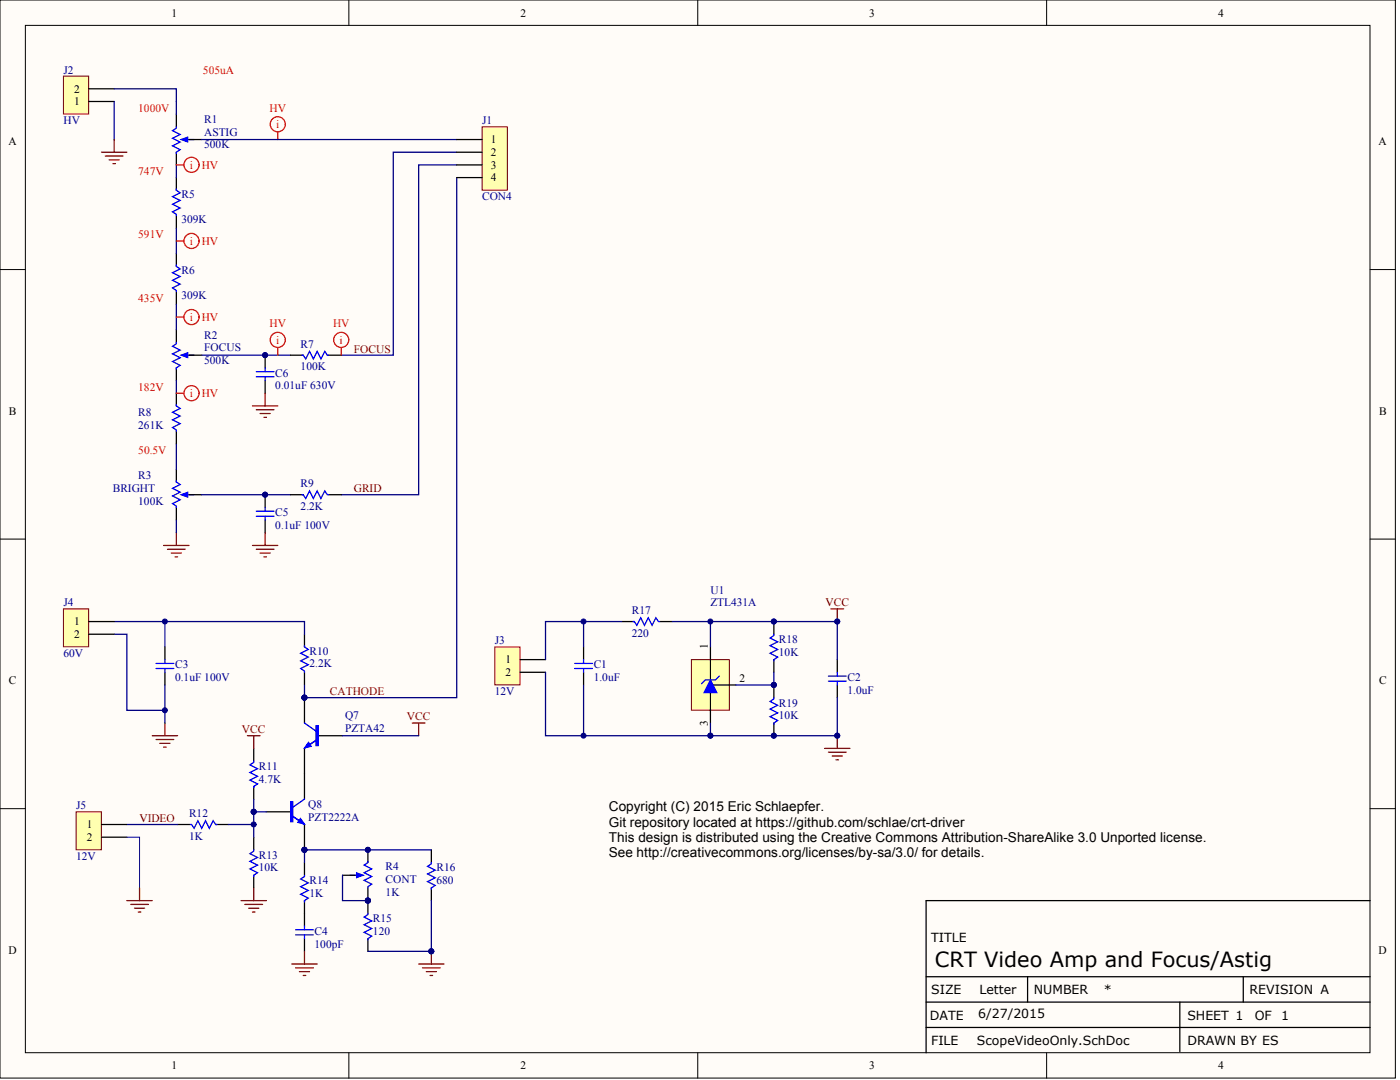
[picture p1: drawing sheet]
# Altium project ScopeVideoOnly.PrjPCB
1 sheet, 33 parts. Net scope: global (net labels, ports and power ports of the same name join across sheets).
Board file: ScopeVideoOnly.PcbDoc

## Sheet ScopeVideoOnly.SchDoc: CRT Video Amp and Focus/Astig
size Letter; Organization: ES; Revision: A; SheetNumber: 1; SheetTotal: 1

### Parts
C1  value 1.0uF  [G_0805[2012]]  (hidden comment: Cap)
C2  value 1.0uF  [G_0805[2012]]  (hidden comment: Cap)
C3  value 0.1uF 100V  [G_1206[3216]]  (hidden comment: Cap)
C4  value 100pF  [G_0805[2012]]  (hidden comment: Cap)
C5  value 0.1uF 100V  [G_1206[3216]]  (hidden comment: Cap)
C6  value 0.01uF 630V  [G_1206[3216]]  (hidden comment: Cap)
J1  CON4  [HDR5S156M2]
J2  HV  [HDR3S156M1]
J3  12V  [HDR2S]
J4  60V  [HDR2S]
J5  12V  [HDR2S]
Q7  value PZTA42  [G_SOT223T]  (hidden comment: NPN)
Q8  value PZT2222A  [G_SOT223T]  (hidden comment: NPN)
R1  ASTIG  value 500K  [POT_TRIM BOURNS 3386F]
R2  FOCUS  value 500K  [POT_TRIM BOURNS 3386F]
R3  BRIGHT  value 100K  [POT_TRIM BOURNS 3386F]
R4  CONT  value 1K  [POT_TRIM BOURNS 3386F]
R5  value 309K  [G_1206[3216]]  (hidden comment: Res1)
R6  value 309K  [G_1206[3216]]  (hidden comment: Res1)
R7  value 100K  [G_0805[2012]]  (hidden comment: Res1)
R8  value 261K  [G_1206[3216]]  (hidden comment: Res1)
R9  value 2.2K  [G_0805[2012]]  (hidden comment: Res1)
R10  value 2.2K  [G_1206[3216]]  (hidden comment: Res1)
R11  value 4.7K  [G_0805[2012]]  (hidden comment: Res1)
R12  value 1K  [G_0805[2012]]  (hidden comment: Res1)
R13  value 10K  [G_0805[2012]]  (hidden comment: Res1)
R14  value 1K  [G_0805[2012]]  (hidden comment: Res1)
R15  value 120  [G_0805[2012]]  (hidden comment: Res1)
R16  value 680  [G_0805[2012]]  (hidden comment: Res1)
R17  value 220  [G_0805[2012]]  (hidden comment: Res1)
R18  value 10K  [G_0805[2012]]  (hidden comment: Res1)
R19  value 10K  [G_0805[2012]]  (hidden comment: Res1)
U1  ZTL431A  [G_SOT23]

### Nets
GND: C1.1 C2.1 C3.2 C4.2 C5.2 C6.2 J2.1 J3.2 J4.2 J5.2 R3.1(TOP) R13.2 R15.2 R16.2 R19.2 U1.3(A)
VCC: C2.2 Q7.B R11.1 R17.1 R18.1 U1.1(C)
CATHODE: J1.4 Q7.C R10.1
FOCUS: J1.2 R7.1
GRID: J1.3 R9.1
VIDEO: J5.1 R12.1
NetC1_2: C1.2 J3.1 R17.2
NetC3_1: C3.1 J4.1 R10.2
NetC4_1: C4.1 R14.2
NetC5_1: C5.1 R3.3(TAP) R9.2
NetC6_1: C6.1 R2.3(TAP) R7.2
NetJ1_1: J1.1 R1.3(TAP)
NetJ2_2: J2.2 R1.1(TOP)
NetQ7_E: Q7.E Q8.C
NetQ8_B: Q8.B R11.2 R12.2 R13.1
NetQ8_E: Q8.E R4.2(BOT) R14.1 R16.1
NetR1_2: R1.2(BOT) R5.2
NetR2_1: R2.1(TOP) R6.1
NetR2_2: R2.2(BOT) R8.2
NetR3_2: R3.2(BOT) R8.1
NetR4_1: R4.1(TOP) R4.3(TAP) R15.1
NetR5_1: R5.1 R6.2
NetR18_2: R18.2 R19.1 U1.2(REF)

### Layout directives
net class HV: FOCUS, NetC6_1, NetJ1_1, NetR1_2, NetR2_1, NetR2_2, NetR5_1

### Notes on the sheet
- 505uA
- (near R1) 1000V
- 747V
- 591V
- (near R6) 435V
- 182V
- 50.5V
- Copyright (C) 2015 Eric Schlaepfer.
  Git repository located at https://github.com/schlae/crt-driver
  This design is distributed using the Creative Commons Attribution-ShareAlike 3.0 Unported license.
  See http://creativecommons.org/licenses/by-sa/3.0/ for details.
